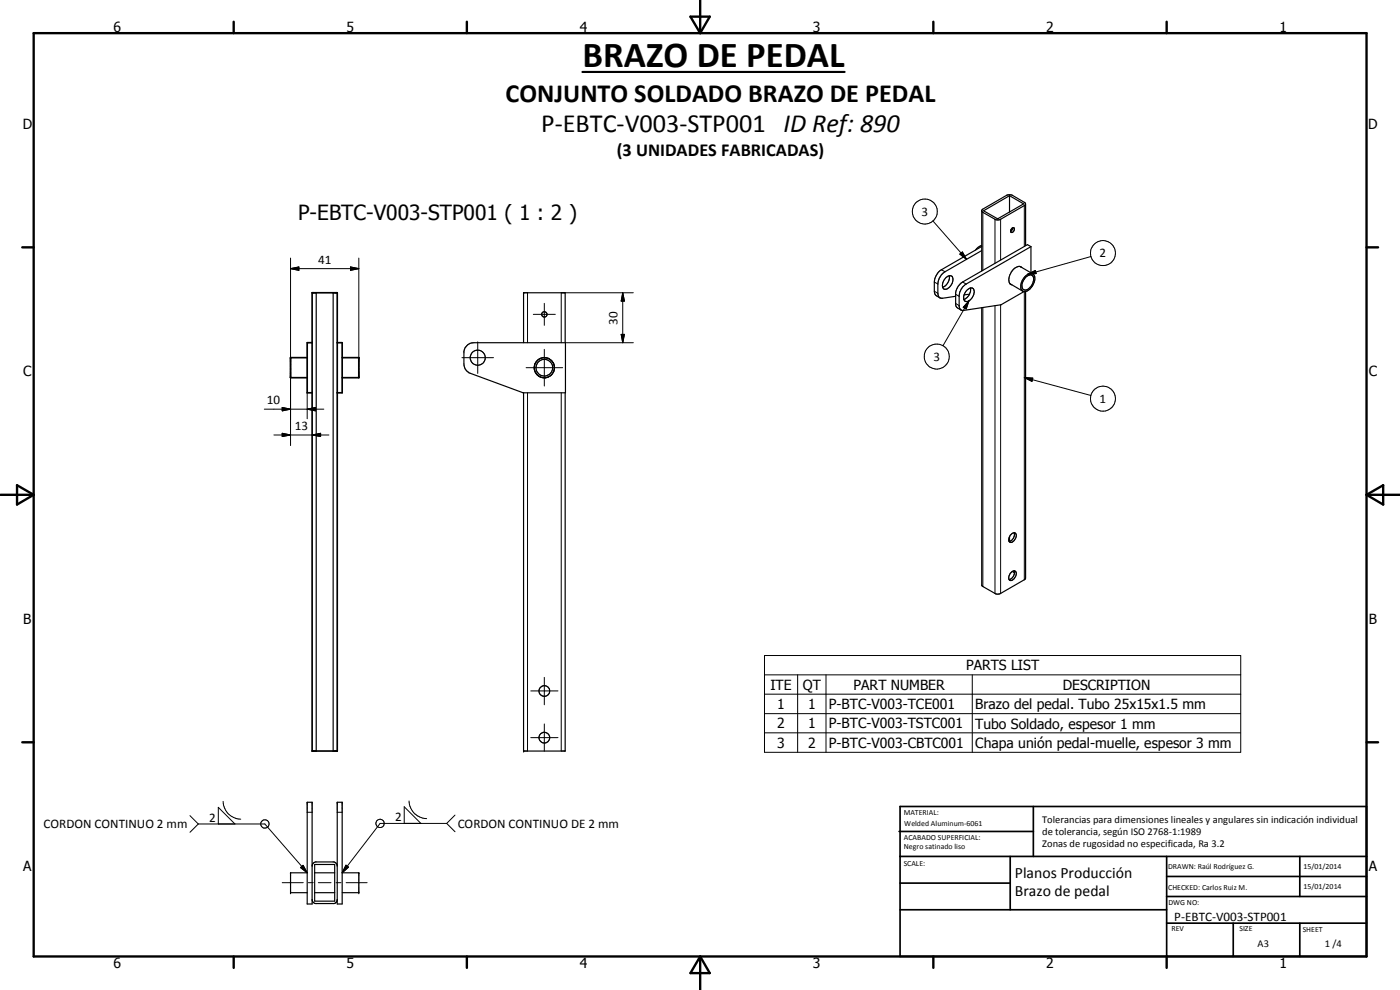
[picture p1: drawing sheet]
<svg xmlns="http://www.w3.org/2000/svg" width="420mm" height="297mm" viewBox="0 0 420 297" stroke-linecap="round" stroke-linejoin="round" font-family="sans-serif">
<g fill="none" stroke="#000" stroke-width=".51">
<path d="M93.7 87.8h7.5v137.5h-7.5zM92.2 107.3h-5v6h5M93.7 102.8h-1.5v15.1h1.5M101.2 102.8h1.5v15.1h-1.5M102.7 107.3h5v6h-5M269.8 249.5h40.3M270.1 242h140v45h-140zM270.1 257h140M303.2 257v16M310.1 242v15M350.1 257v30M390.1 257v12"/>
<path d="M270.1 265h33.1M270.1 273h80M350.1 277h60M350.1 269h60M350.1 263h60M370.1 277v10M390.1 277v10"/>
</g>
<g fill="none" stroke="#000" stroke-width=".35">
<path d="M303 58.7v4.9M294.6 75.2l-11 6.3a4.5 4.5 0 0 0-2.1 3.7v2.8a1.25 1.25 0 0 0 1.4 1.5l3.9-.6M294.6 74l-12.1 6.9a4.9 4.9 0 0 0-2.1 3.7l.2 3.6 .4 .6 1.1 .6M294.6 73.7l-1.1 .5-.7 .8M295.2 63.2l7.8-4.5 4.2 2.5-7.8 4.5zM299.2 65.6h.3M303.7 68.5l.5-.2a.74 .74 0 0 1 .1 1 .74 .74 0 0 1-1 .2v-.5zM303.9 68.4l-.2 .6-.4 .4M306.1 80l3.9 2.2M307.8 61.3l-.4 .4-7.1 4.1-.7 .2-.8-.1-3.8-2.2-.4-.4M307.8 73.7l-.1-12.7-3.9-2.4-1.5-.1-7.3 4.2-.4 .5v18.1M309.4 74l-19.4 11.2a4.7 4.7 0 0 0-2.1 3.4v3.4l.6 1"/>
<path d="M309.4 74l-1.1-.6-19.4 11.2a4.7 4.7 0 0 0-2.1 3.4v3.7l.4 .6 1.2 .7M309.4 74v7.8M94.9 87.8v137.5M100 87.8v137.5M284 83.2l.5-.3a1.05 1.05 0 0 1 1.3 .1 1.05 1.05 0 0 1 .2 1.3 2.79 2.79 0 0 1-2.7 2.4 2.56 2.56 0 0 1 .7-3.5zM284.9 82.7a3.2 3.2 0 0 1-2 3.4M290.1 87.2a1.19 1.19 0 0 1 1.2-.8 1.19 1.19 0 0 1 1.1 1 3.2 3.2 0 0 1-2.5 3.1 1.68 1.68 0 0 1-.2-2.7zM291 88.3l-1.7 .2M291.2 86.4a3.1 3.1 0 0 1-1.9 3.4M303.1 85.1l3.8 2.3M306.7 80.3a2.34 2.34 0 0 0-3.2 1.4 2.69 2.69 0 0 0-.1 3.7l.3 .1M307.3 87.5l-6.9 3.9-11.4 1.8-.5-.2"/>
<path d="M307.8 87.5v85.9l-.4 .5-7.1 4.2-.7 .2-.8-.1-3.8-2.2-.4-.5v-83.2M307.8 83.2a1.33 1.33 0 0 1 2.3-.2 3.4 3.4 0 0 1-2.5 4 1.57 1.57 0 0 1-.6-2.5zM310 82.2a2.91 2.91 0 0 0-3.3 2.3 2.18 2.18 0 0 0 .3 2.9l.3 .1M310 82.2a2.75 2.75 0 0 1-.2 3.7 2.87 2.87 0 0 1-2.5 1.6M140.4 103.4l1-.5 .8-.1h27.5v15.1h-12.7l-15.8-5.9a3.1 3.1 0 0 1-2-2.8v-3.7l.4-1.2zM157.1 102.8v-15h12.5v15M157.1 117.9v107.4h12.5v-107.4M160.4 109.5a2.97 2.97 0 0 0 2.1 3.7M161.3 108.1a3 3 0 0 0 .8 4.9M162.4 107.4l-1.1 .7-.7 1M162.5 113.2l.4 .1M163.2 107.3l1.3 .2"/>
<path d="M163.2 107.3l-.4 .1M163.3 107.3l-1.6 .6M163.3 107.3l1.2 .2M164.5 107.5l1 .7 .5 .7M164.5 107.5l1.1 .7 .5 .7M166 108.9a3 3 0 0 1-2.7 4.5M166.1 108.9l.3 1.6M166.3 110.9a3.1 3.1 0 0 1-3.9 2.3M304.4 159.9a2.21 2.21 0 0 1-1.6 2.6M303 161v1.4M303.2 172l1-.7a.99 .99 0 0 1 .9 .7 .99 .99 0 0 1-.4 1 1.27 1.27 0 0 1-1.8 1l-.2-.6zM303.2 160.6l1-.7a.99 .99 0 0 1 .9 .7 .99 .99 0 0 1-.4 1 1.27 1.27 0 0 1-1.8 1l-.2-.6z"/>
<path d="M303.8 171.4l.6 .5M304.4 171.3a2.21 2.21 0 0 1-1.6 2.6M92.2 240.7h1.5v30.5h-1.5zM93.7 259.8a1.26 1.26 0 0 1 .9-1.2h5.7l.8 .7 .1 .5M94.4 259.4h6v11h-6zM101.2 240.7h1.5v30.5h-1.5zM92.2 261.9h-5v5.9h5M93.7 269.9l.3 .8 .6 .4h5.7l.8-.6 .1-.6M94.4 267.8h6M94.4 261.9h6M102.7 261.9h5v5.9h-5"/>
<circle cx="163.4" cy="94.3" r=".8"/>
<circle cx="143.4" cy="107.3" r="2.25"/>
<circle cx="163.4" cy="110.3" r="2.5"/>
<circle cx="163.4" cy="207.3" r="1.59"/>
<circle cx="163.4" cy="221.3" r="1.61"/>
</g>
<g fill="none" stroke="#000" stroke-width=".3">
<path d="M87.2 77.4v29.9M107.7 77.4v29.9M280 66.3l10.1 11.5M288.1 76.2l.7-.6 1.3 2.2zM295 63.7v17.4M298.6 65.8v13.2M300.3 65.8v12.2M307.4 61.7v12.2M327.4 77l-19 5.3M87.2 80.6l2.5-.5v1zM87.2 80.6h20.5M105.2 80.1l2.5 .5-2.5 .5z"/>
<path d="M158.3 87.8v15M160.1 94.3h6.6M163.4 91v6.6M186.9 87.8l.5 2.5h-1zM186.9 87.8v15M190.1 87.8h-21.7v15M280.4 84.6l1.1 .6M280.4 87.4l1.1 .6M282.5 80.9l1.1 .6M286.8 88.3l1.1 .6M286.8 91.1l1.1 .6M288.9 84.6l1.1 .6"/>
<path d="M290.8 90.3l-.8 2.4-.9-.5zM290.8 90.3l-7.8 13.5M295 92.2v83.8M298.6 91.7v86.4M300.3 91.4v86.7M307.4 87.5v86.4M308.4 82.3l2.3-1.1 .3 .9zM87.2 113.3v20.4M92.2 117.9v7.7M138.6 107.3h9.5M143.4 102.6v9.5M157.9 110.3h11"/>
<path d="M158.3 117.9v107.4M163.4 104.8v11M168.4 117.9v107.4M169.7 102.8h20.4M186.4 100.3h1l-.5 2.5zM307.4 113.3l2.6 .2-.3 .9zM307.4 113.3l20 5.4M79.3 122.8h17.9M82.2 130.5h16.5M84.7 122.3l2.5 .5-2.5 .5zM84.7 130l2.5 .5-2.5 .5zM92.2 122.8l2.5-.5v1z"/>
<path d="M93.7 130.5l2.5-.5v1zM229.4 196.7h143v29h-143zM159.3 207.3h8.2M163.4 203.2v8.3M163.4 217.2v8.2M229.4 202.5h143M229.4 208.3h143M229.4 214.1h143M229.4 219.9h143M239.4 202.5v23.2M247.9 202.5v23.2M291.8 202.5v23.2"/>
<path d="M159.3 221.3h8.2M57 244.7l2.5 2.5M59.5 247.2h20l12.7 14.7M59.5 247.2l-2.5 2.5M65.5 247.2v-5l5 5M67 240.5a5.4 5.4 0 0 0 5.3 5.3M92.2 243.7h1.5M101.2 243.7h1.5M103.8 259.6l.8 .6-1.9 1.7zM121.3 247.1v-5l5 5M122.8 240.3a5.4 5.4 0 0 0 5.2 5.3M134.1 247.1h-20l-11.4 14.8"/>
<path d="M134.1 247.1l2.5 2.5M136.6 244.6l-2.5 2.5M84.7 264.8h6.3M90.2 260.3l.8-.7 1.2 2.3zM92.5 264.8h1.5M95.5 264.8h3.8M100.9 264.8h1.5M103.9 264.8h6.3"/>
<circle cx="277.6" cy="63.5" r="3.8"/>
<circle cx="331" cy="75.9" r="3.7"/>
<circle cx="281.1" cy="107" r="3.7"/>
<circle cx="331" cy="119.6" r="3.7"/>
<circle cx="79.5" cy="247.2" r="1.26"/>
<circle cx="114.1" cy="247" r="1.25"/>
</g>
<g fill="#000">
<circle cx="157.1" cy="87.8" r=".18"/>
<circle cx="157.1" cy="225.3" r=".18"/>
<circle cx="87.2" cy="267.8" r=".18"/>
<circle cx="87.2" cy="261.9" r=".18"/>
<circle cx="107.7" cy="261.9" r=".18"/>
<circle cx="107.7" cy="267.8" r=".18"/>
</g>
<g fill="none" stroke="#000" stroke-width=".71">
<path d="M10.1 9.9h400v277.1h-400zM70.1 6.5v3.4M140.1 6.5v3.4M207.2 5h5.8l-2.9 4.9zM210.1 0v9.9M280.1 6.5v3.4M350.1 6.5v3.4M6.7 74.2h3.4M410.1 74.2h3.5M.1 148.5h10M5.1 145.6l5 2.9-5 2.9zM410.1 148.5h10"/>
<path d="M410.1 148.5l5-2.9v5.8zM6.7 222.7h3.4M410.1 222.7h3.5M70.1 287v3.4M140.1 287v3.4M210.1 287v10M210.1 287l2.9 5h-5.8zM280.1 287v3.4M350.1 287v3.4"/>
</g>
<g fill="#000">
<path d="M288.1 76.2l.7-.6 1.3 2.2zM87.2 80.6l2.5-.5v1zM105.2 80.1l2.5 .5-2.5 .5zM186.9 87.8l.5 2.5h-1zM290.8 90.3l-.8 2.4-.9-.5zM308.4 82.3l2.3-1.1 .3 .9zM186.4 100.3h1l-.5 2.5zM307.4 113.3l2.6 .2-.3 .9zM84.7 122.3l2.5 .5-2.5 .5zM84.7 130l2.5 .5-2.5 .5zM92.2 122.8l2.5-.5v1zM93.7 130.5l2.5-.5v1z"/>
<path d="M103.8 259.6l.8 .6-1.9 1.7zM90.2 260.3l.8-.7 1.2 2.3z"/>
</g>
<path d="M174.8 21.6h78.7" fill="none" stroke="#000" stroke-width=".63"/>
<text font-size="11" x="174.8" y="20">BRAZO DE PEDAL</text>
<g font-size="7.9">
<text x="151.8" y="30.7">CONJUNTO SOLDADO BRAZO DE PEDAL</text>
<text x="162.4" y="39.7">P-EBTC-V003-STP001 ID Ref: 890</text>
</g>
<text font-size="6.3" x="89.5" y="66">P-EBTC-V003-STP001 ( 1 : 2 )</text>
<text font-size="5.5" x="185.2" y="46.8">(3 UNIDADES FABRICADAS)</text>
<g font-size="4.7">
<text x="304.6" y="263.5">Planos Producción</text>
<text x="304.6" y="268.9">Brazo de pedal</text>
</g>
<g font-size="4.2">
<text x="34" y="9.6">6</text>
<text x="104" y="9.6">5</text>
<text x="174" y="9.6">4</text>
<text x="244" y="9.6">3</text>
<text x="314" y="9.6">2</text>
<text x="384" y="9.6">1</text>
<text x="6.8" y="38.7">D</text>
<text x="410.6" y="38.7">D</text>
<text x="7" y="112.9">C</text>
<text x="410.8" y="112.9">C</text>
<text x="7" y="187.1">B</text>
<text x="410.8" y="187.1">B</text>
<text x="289.9" y="201.2">PARTS LIST</text>
<text x="231.3" y="206.9">ITE</text>
<text x="240.9" y="207">QT</text>
<text x="256.1" y="206.9">PART NUMBER</text>
<text x="318.9" y="207">DESCRIPTION</text>
<text x="233.3" y="212.7">1</text>
<text x="242.5" y="212.7">1</text>
<text x="248.8" y="212.8">P-BTC-V003-TCE001</text>
<text x="292.7" y="212.8">Brazo del pedal. Tubo 25x15x1.5 mm</text>
<text x="233.3" y="218.6">2</text>
<text x="242.5" y="218.6">1</text>
<text x="248.8" y="218.6">P-BTC-V003-TSTC001</text>
<text x="292.7" y="218.6">Tubo Soldado, espesor 1 mm</text>
<text x="233.3" y="224.4">3</text>
<text x="242.5" y="224.4">2</text>
<text x="248.8" y="224.4">P-BTC-V003-CBTC001</text>
<text x="292.7" y="224.5">Chapa unión pedal-muelle, espesor 3 mm</text>
<text x="7" y="261.4">A</text>
<text x="410.8" y="261.4">A</text>
<text x="34" y="290.4">6</text>
<text x="104" y="290.4">5</text>
<text x="174" y="290.4">4</text>
<text x="244" y="290.4">3</text>
<text x="314" y="290.4">2</text>
<text x="384" y="290.4">1</text>
</g>
<g font-size="3.9">
<text x="276.6" y="64.8">3</text>
<text x="330" y="77.3">2</text>
<text x="95.5" y="79.1">41</text>
<text x="185.4" y="97.4" transform="rotate(-90 185.4 97.4)">30</text>
<text x="280.2" y="108.3">3</text>
<text x="80.1" y="121.2">10</text>
<text x="330" y="120.9">1</text>
<text x="88.5" y="129">13</text>
<text x="13.1" y="248.5">CORDON CONTINUO 2 mm</text>
<text x="62.8" y="246.5">2</text>
<text x="118.6" y="246.3">2</text>
<text x="137.4" y="248.3">CORDON CONTINUO DE 2 mm</text>
<text x="352.4" y="276.3">P-EBTC-V003-STP001</text>
</g>
<g font-size="3.1">
<text x="312.7" y="246.8">Tolerancias para dimensiones lineales y angulares sin indicación individual</text>
<text x="312.7" y="250.4">de tolerancia, según ISO 2768-1:1989</text>
<text x="312.7" y="254">Zonas de rugosidad no especificada, Ra 3.2</text>
<text x="377.4" y="284.1">A3</text>
<text x="397.6" y="284.2">1 /4</text>
</g>
<g font-size="2.4">
<text x="271.2" y="244.4">MATERIAL:</text>
<text x="271.3" y="252">ACABADO SUPERFICIAL:</text>
<text x="271.4" y="247.9">Welded Aluminum-6061</text>
<text x="271.3" y="254.6">Negro satinado liso</text>
<text x="271.2" y="259.7">SCALE:</text>
<text x="350.6" y="260.8">DRAWN: Raúl Rodríguez G.</text>
<text x="391.2" y="260.6">15/01/2014</text>
<text x="350.6" y="267">CHECKED: Carlos Ruiz M.</text>
<text x="391.2" y="266.7">15/01/2014</text>
<text x="350.6" y="271.4">DWG NO:</text>
<text x="351.6" y="279.3">REV</text>
<text x="372" y="279.4">SIZE</text>
<text x="391" y="279.6">SHEET</text>
</g>
</svg>
